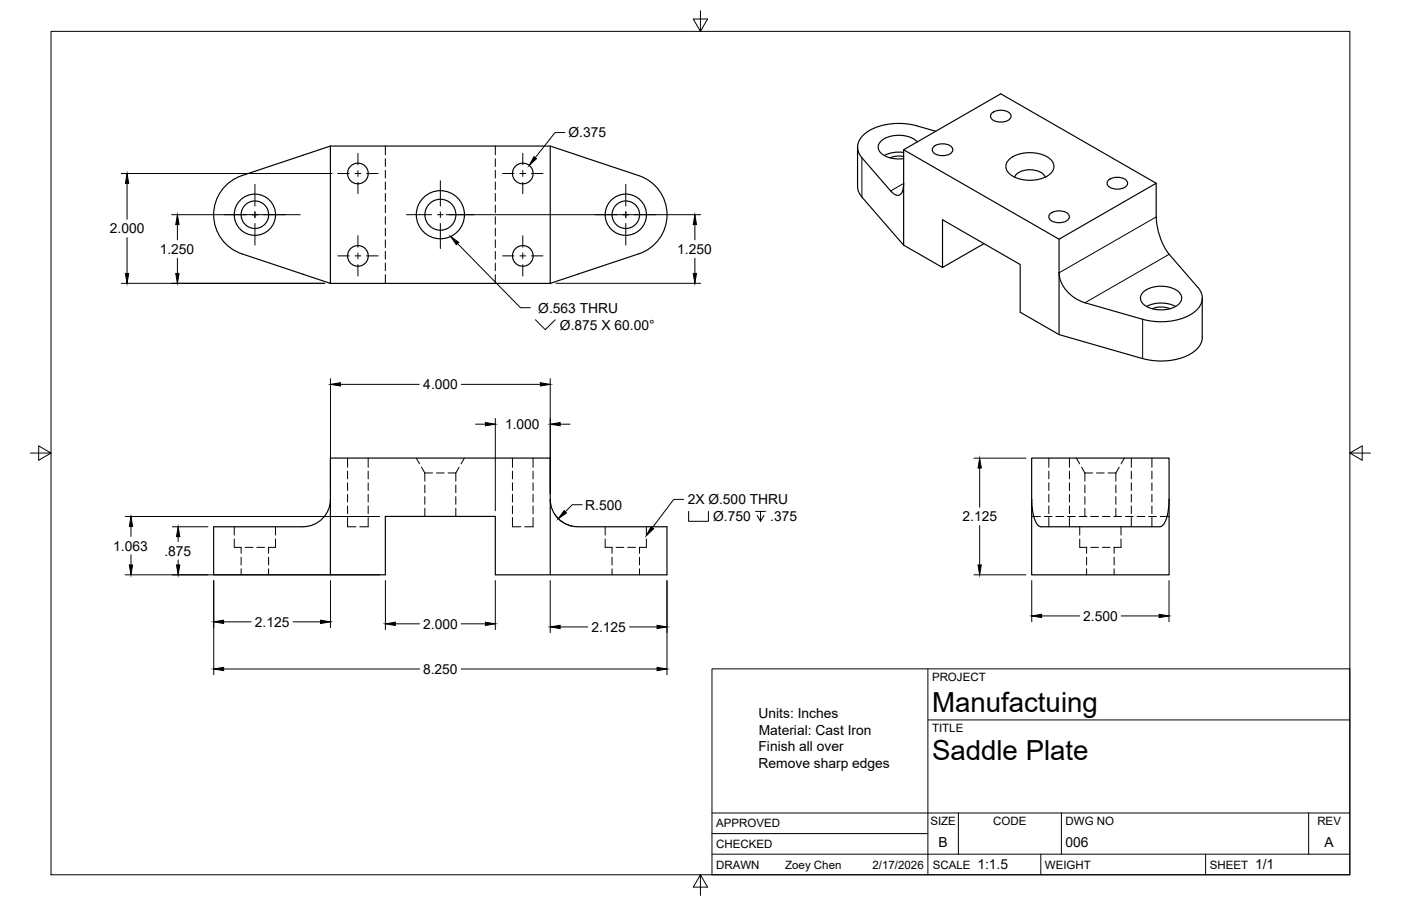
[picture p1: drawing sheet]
<svg xmlns="http://www.w3.org/2000/svg" width="432mm" height="279mm" viewBox="0 0 432 279" stroke-linecap="round" stroke-linejoin="round" font-family="sans-serif">
<!-- layer: Visible -->
<g fill="none" stroke="#000" stroke-width=".36">
<path d="M305.7 34.9a4.4 4.4 0 0 1 5.8 .3 1.56 1.56 0 0 1-1.4 2.2 4.3 4.3 0 0 1-4.7-1 1.19 1.19 0 0 1 .3-1.5zM69.4 57.4a12.7 12.7 0 0 1 5.1-3.2l27.3-9.2v42.4l-27.3-9.1a12.7 12.7 0 0 1-5.1-20.9zM101.8 45h67.8M196.9 54.2l-27.3-9.2v42.4M196.9 54.2a12.7 12.7 0 0 1 8.7 12 12.7 12.7 0 0 1-8.7 12.1M264.3 45.4v12.6l.6 1.7 .7 1M278.5 46.2l47.9 27.6M278.5 47a9.9 9.9 0 0 0-6 1M278.5 48.3l-1.9-.2-2.3 .6M282.7 43.8a9.1 9.1 0 0 0-11.2-.2 2.65 2.65 0 0 0 1.2 4.4l2.6 .9h3.2M287.8 45.2a4.4 4.4 0 0 1 5.7 .4 1.56 1.56 0 0 1-1.3 2.1 4.3 4.3 0 0 1-4.7-.9 1.19 1.19 0 0 1 .3-1.6zM288.4 40.5a38.6 38.6 0 0 0-9.5-2.4 16.4 16.4 0 0 0-13.4 4.1 4.6 4.6 0 0 0 .1 6.4l8.9 10.3a2.57 2.57 0 0 0 2.8 1.2 3.7 3.7 0 0 0 1.2-3.5"/>
<path d="M310.8 49.4a10.5 10.5 0 0 1 13.3 0 3.1 3.1 0 0 1-1.4 5 10.9 10.9 0 0 1-11.9-1.2 2.72 2.72 0 0 1 0-3.8zM312.7 54.6a5 5 0 0 1 5.6-2.2l2.2 .6a2.88 2.88 0 0 1 1.6 1.6M341.7 55.5a4.4 4.4 0 0 1 5.7 .4 1.56 1.56 0 0 1-1.4 2.2 4.3 4.3 0 0 1-4.6-1 1.19 1.19 0 0 1 .3-1.6zM356.3 56.5l-47.9-27.6-29.9 17.3v29.4M196.9 78.3l-27.3 9.1M265.6 60.8l12.9 14.8 12 6.9M303.3 75.1l-12.8 7.4v-14.7l23.9 13.8v14.7l12 6.9 25.8 7.4a19.4 19.4 0 0 0 16.1-2.4l.7-.6a5.2 5.2 0 0 0 1.6-3.6l-.1-12.1M323.7 65.9a4.4 4.4 0 0 1 5.7 .4 1.56 1.56 0 0 1-1.3 2.1 4.3 4.3 0 0 1-4.7-1 1.19 1.19 0 0 1 .3-1.5zM326.4 73.8l29.9-17.3 .1 10.4a20.6 20.6 0 0 0 3.9 11.5l8.9 10.2a5 5 0 0 1-1.4 7.9 19.4 19.4 0 0 1-15.6 2l-17.8-5.1a10.8 10.8 0 0 1-8-9.3zM101.8 87.4h67.8M326.4 84.1v19.1M352.6 89.8a9.2 9.2 0 0 1 11 .6 2.6 2.6 0 0 1-1.2 4.1 9.2 9.2 0 0 1-10.3-1.1 2.42 2.42 0 0 1 .5-3.6z"/>
<path d="M353.4 94.5a10 10 0 0 1 8.9 0M355.2 95.2a6.8 6.8 0 0 1 5.4 0M101.9 154a8.5 8.5 0 0 1-8.5 8.4l-27.6 .1v14.8h53v-18h33.9v18h52.9v-14.8h-27.5a8.5 8.5 0 0 1-8.5-8.5M318 154v-12.7h42.3v12.7M318 154v23.3h42.3v-23.3M318 154a13.2 13.2 0 0 0 1.9 8l.9 .4M360.3 154a13.2 13.2 0 0 1-1.9 8l-.9 .4-36.7 .1M101.8 177.3v-36h67.8v36"/>
<circle cx="110.3" cy="53.5" r="3.2"/>
<circle cx="161.1" cy="53.5" r="3.2"/>
<circle cx="78.6" cy="66.2" r="4.2"/>
<circle cx="78.6" cy="66.2" r="6.4"/>
<circle cx="110.3" cy="78.9" r="3.2"/>
<circle cx="135.7" cy="66.2" r="4.8"/>
<circle cx="135.7" cy="66.2" r="7.4"/>
<circle cx="161.1" cy="78.9" r="3.2"/>
<circle cx="192.9" cy="66.2" r="4.2"/>
<circle cx="192.9" cy="66.2" r="6.4"/>
</g>
<!-- layer: Hidden -->
<g fill="none" stroke="#000" stroke-width=".31">
<path d="M118.8 45v2.8M118.8 49v2.3M118.8 52.5v2.4M118.8 56.1v2.4M118.8 59.7v2.4M152.7 45v2.8M152.7 49v2.3M152.7 52.5v2.4M152.7 56.1v2.4M152.7 59.7v2.4M118.8 63.2v2.4M118.8 66.8v2.4"/>
<path d="M118.8 70.4v2.4M118.8 74v2.3M118.8 77.5v2.4M152.7 63.2v2.4M152.7 66.8v2.4M152.7 70.4v2.4M152.7 74v2.3M152.7 77.5v2.4M118.8 81.1v2.4M118.8 84.7v2.7M152.7 81.1v2.4M152.7 84.7v2.7"/>
<path d="M107.1 159.6v2.9h2.6M107.1 141.3v2.8M107.1 145.3v2.4M107.1 148.9v2.4M107.1 152.4v2.4M107.1 156v2.4M113.5 159.6v2.9h-2.6M113.5 141.3v2.8M113.5 145.3v2.4M113.5 148.9v2.4M113.5 152.4v2.4M113.5 156v2.4"/>
<path d="M128.3 141.3l1 1.7M129.9 144.1l1 1.8M130.9 145.9h2.4M130.9 145.9v2.5M130.9 149.6v2.4M130.9 153.2v2.3M130.9 156.7v2.6M134.5 145.9h2.4M138.1 145.9h2.4M140.5 145.9v2.5M140.5 149.6v2.4M140.5 153.2v2.3"/>
<path d="M140.5 156.7v2.6M141.5 144.1l-1 1.8M143.1 141.3l-1 1.7M157.9 159.6v2.9h2.6M157.9 141.3v2.8M157.9 145.3v2.4M157.9 148.9v2.4M157.9 152.4v2.4M157.9 156v2.4M164.3 159.6v2.9h-2.6M164.3 141.3v2.8M164.3 145.3v2.4"/>
<path d="M164.3 148.9v2.4M164.3 152.4v2.4M164.3 156v2.4M318 159.3h2.7M321.9 159.3h2.4M323.3 141.3v2.8M323.3 145.3v2.4M323.3 148.9v2.4M323.3 152.4v2.4M323.3 156v2.4M323.3 159.6v2.9M325.4 159.3h2.4"/>
<path d="M329 159.3h2.4M329.6 141.3v2.8M329.6 145.3v2.4M329.6 148.9v2.4M329.6 152.4v2.4M329.6 156v2.4M329.6 159.6v2.9M331.7 141.3l1.1 1.7M332.6 159.3h2.4M333.4 144.1l1 1.8M334.4 145.9h2.4M334.4 145.9v2.5"/>
<path d="M334.4 149.6v2.4M334.4 153.2v2.3M334.4 156.7v2.6M336.2 159.3h2.3M337.9 145.9h2.4M339.7 159.3h2.4M341.5 145.9h2.4M343.3 159.3h2.4M343.9 145.9v2.5M343.9 149.6v2.4M343.9 153.2v2.3M343.9 156.7v2.6"/>
<path d="M344.9 144.1l-1 1.8M346.6 141.3l-1.1 1.7M346.9 159.3h2.4M348.7 141.3v2.8M348.7 145.3v2.4M348.7 148.9v2.4M348.7 152.4v2.4M348.7 156v2.4M348.7 159.6v2.9M350.5 159.3h2.3M354 159.3h2.4M355 141.3v2.8"/>
<path d="M355 145.3v2.4M355 148.9v2.4M355 152.4v2.4M355 156v2.4M355 159.6v2.9M357.6 159.3h2.7M72.2 166.2v2.6h2.2M72.2 162.5v2.5M74.3 168.8v1.8M74.3 171.9v2.3M74.3 175.4v1.9M75.6 168.8h2.4"/>
<path d="M79.1 168.8h2.4M82.8 171.9v2.3M82.8 175.4v1.9M84.9 166.2v2.6h-2.2l.1 1.8M84.9 162.5v2.5M186.5 166.2v2.6h2.2M186.5 162.5v2.5M188.6 168.8v1.8M188.6 171.9v2.3M188.6 175.4v1.9M189.9 168.8h2.4M193.5 168.8h2.4"/>
<path d="M197.1 168.8v1.8M197.1 171.9v2.3M197.1 175.4v1.9M199.2 166.2v2.6h-2.2M199.2 162.5v2.5M332.8 166.2v2.6h2.2M332.8 162.5v2.5M334.9 168.8v1.8M334.9 171.9v2.3M334.9 175.4v1.9M336.2 168.8h2.3M339.7 168.8h2.4"/>
<path d="M343.4 168.8v1.8M343.4 171.9v2.3M343.4 175.4v1.9M345.5 166.2v2.6h-2.2M345.5 162.5v2.5"/>
</g>
<!-- layer: Visible Narrow -->
<path d="M265.6 48.6v12.2M278.5 56.6l-4 2.3M356.3 66.9l-29.9 17.2M360.3 78.4l-25.9 15M352.2 98.5v12.1" fill="none" stroke="#000" stroke-width=".31"/>
<!-- layer: Border -->
<path d="M15.7 9.7h400.3v260.1h-400.3zM215.9 3.3v6.4l-2.2-3.8h4.4l-2.2 3.8M9.4 139.7h6.3l-3.8-2.2v4.4l3.8-2.2M416 139.7l3.8 2.2v-4.4l-3.8 2.2h6.4M215.9 269.8l2.2 3.8h-4.4l2.2-3.8v6.3" fill="none" stroke="#000" stroke-width=".31"/>
<!-- layer: Titleblock -->
<path d="M219.4 206.3h196.6v63.5h-196.6zM286 206.3v63.5M286 222h130M219.4 257.1h66.6M219.4 250.7h196.6M295.4 250.7v12.7M327.1 250.7v12.7M403.3 250.7v12.7M219.4 263.4h196.6M320.8 263.4v6.4M371.6 263.4v6.4" fill="none" stroke="#000" stroke-width=".31"/>
<!-- layer: Smart Centers -->
<g fill="none" stroke="#000" stroke-width=".31">
<path d="M78.6 56.8v6.7M104.1 53.5h3.5M109.4 53.5h1.8M110.3 47.3v3.5M110.3 52.6v1.8M110.3 56.2v3.5M113 53.5h3.5M135.7 55.8v7.7M154.9 53.5h3.5M160.2 53.5h1.8M161.1 47.3v3.5M161.1 52.6v1.8"/>
<path d="M161.1 56.2v3.5M163.8 53.5h3.5M192.9 56.8v6.7M69.2 66.2h6.7M77.7 66.2h1.8M78.6 65.3v1.8M78.6 68.9v6.7M81.3 66.2h6.7M104.1 78.9h3.5M109.4 78.9h1.8M110.3 72.7v3.5M110.3 78v1.8"/>
<path d="M113 78.9h3.5M125.3 66.2h7.7M134.8 66.2h1.8M135.7 65.3v1.8M135.7 68.9v7.8M138.4 66.2h7.8M154.9 78.9h3.5M160.2 78.9h1.8M161.1 72.7v3.5M161.1 78v1.8M163.8 78.9h3.5M183.5 66.2h6.7"/>
<path d="M192 66.2h1.8M192.9 65.3v1.8M192.9 68.9v6.7M195.5 66.2h6.8M110.3 81.6v3.5M161.1 81.6v3.5"/>
</g>
<!-- layer: FD_Dimensions -->
<g fill="none" stroke="#000" stroke-width=".31">
<path d="M37.4 53.5h64.9M39.2 56.6v11M174.1 40.9h-3l-6.1 7.7M39.2 73.3v11M52.9 66.2h39.6M54.7 69.3v4.7M54.7 79.6v4.7M137.5 66.2h78.4M214.2 69.3v4.7M214.2 79.6v4.7M37.4 87.4h62.7M171.4 87.4h44.5"/>
<path d="M101.9 116.8v35.4M104.9 118.5h24.3M142.2 118.5h24.3M169.6 116.8v35.4M146.6 130.8h3M152.7 129.1v28.4M172.6 130.8h3.1M38.6 159.3h78.4M171 158.6a8.5 8.5 0 0 0 5.3 3.6M179.4 155.7h-3l-2.2 2.1M300.2 141.3h16M301.9 144.3v12.1"/>
<path d="M38.6 177.3h78.4M40.4 162.3v3.1M40.4 171.1v3.1M53.1 162.5h11M54.9 165.5v1.5M54.9 172.7v1.5M65.9 179v29.1M101.9 179v14.5M118.8 179v15.2M152.7 179v15.2M169.6 179v16.1M205.6 179v29.1"/>
<path d="M300.2 177.3h16M301.9 162.1v12.1M318 179v12.7M360.3 179v12.7M68.9 191.8h8.5M90.3 191.8h8.5M121.8 192.4h7.5M142.2 192.4h7.4M172.6 193.3h8.5M194 193.3h8.5M321 189.9h11.7M345.6 189.9h11.7"/>
<path d="M68.9 206.3h60.4M142.1 206.3h60.4"/>
</g>
<g fill="#000" stroke="#000" stroke-width=".31">
<path d="M39.2 53.5l.5 3.1h-1zM164.6 48.3l.8 .6-2.3 2.1zM54.7 66.2l.5 3.1h-1zM214.2 66.2l.5 3.1h-1zM38.7 84.3h1l-.5 3.1zM54.2 84.3h1l-.5 3.1zM213.7 84.3h1l-.5 3.1zM101.9 118.5l3-.5v1zM166.5 118l3.1 .5-3.1 .5zM149.6 130.3l3.1 .5-3.1 .5zM169.6 130.8l3-.5v1zM173.9 157.5l.7 .7-2.5 1.8z"/>
<path d="M301.9 141.3l.6 3h-1.1zM39.9 174.2h1l-.5 3.1zM40.4 159.3l.5 3h-1zM54.4 174.2h1l-.5 3.1zM54.9 162.5l.5 3h-1zM301.4 174.2h1.1l-.6 3.1zM65.9 191.8l3-.5v1zM98.8 191.3l3.1 .5-3.1 .5zM118.8 192.4l3-.5v1zM149.6 191.9l3.1 .5-3.1 .5zM169.6 193.3l3-.5v1zM202.5 192.8l3.1 .5-3.1 .5z"/>
<path d="M318 189.9l3-.5v1.1zM357.3 189.4l3 .5-3 .6zM65.9 206.3l3-.5v1zM202.5 205.8l3.1 .5-3.1 .5z"/>
</g>
<!-- layer: Hole Notes -->
<path d="M141 75.1l19.4 19.8h3M165 98.6l3.1 3.1 3-3.1M210.7 154h-3.1l-6.6 8.8M212.2 157.7v3.1h6.1v-3.1M232.9 157.7h3M234.4 157.7v3.1l-1-1.9M235.5 158.9l-1.1 1.9" fill="none" stroke="#000" stroke-width=".31"/>
<path d="M138.9 72.9l2.5 1.8-.7 .8zM200.6 162.5l.8 .6-2.2 2.1z" fill="#000" stroke="#000" stroke-width=".31"/>
<g font-size="8.5">
<text x="287.3" y="219.5">Manufactuing</text>
<text x="287.3" y="234.5">Saddle Plate</text>
</g>
<g font-size="4.3">
<text x="175.2" y="42.3">Ø.375</text>
<text x="33.9" y="71.9">2.000</text>
<text x="49.2" y="78.3">1.250</text>
<text x="208.7" y="78.3">1.250</text>
<text x="165.9" y="96.5">Ø.563 THRU</text>
<text x="172.6" y="101.7">Ø.875 X 60.00°</text>
<text x="130.5" y="120">4.000</text>
<text x="155.7" y="132.3">1.000</text>
<text x="212" y="155.6">2X Ø.500 THRU</text>
<text x="180.4" y="157.2">R.500</text>
<text x="219.8" y="160.8">Ø.750</text>
<text x="237.4" y="160.8">.375</text>
<text x="296.7" y="160.8">2.125</text>
<text x="34.9" y="169.8">1.063</text>
<text x="50.7" y="171.4">.875</text>
<text x="333.9" y="191.5">2.500</text>
<text x="78.5" y="193.3">2.125</text>
<text x="130.4" y="193.9">2.000</text>
<text x="182.3" y="194.8">2.125</text>
<text x="130.4" y="207.8">8.250</text>
<text x="233.8" y="221.5">Units: Inches</text>
<text x="233.8" y="226.7">Material: Cast Iron</text>
<text x="233.8" y="231.7">Finish all over</text>
<text x="233.8" y="236.8">Remove sharp edges</text>
<text x="289.3" y="261.2">B</text>
<text x="328.4" y="261.2">006</text>
<text x="408.2" y="261.2">A</text>
<text x="301.2" y="268.1">1:1.5</text>
<text x="386.8" y="268.1">1/1</text>
</g>
<g font-size="3.5">
<text x="287.3" y="210.1">PROJECT</text>
<text x="287.3" y="225.8">TITLE</text>
<text x="220.7" y="255.2">APPROVED</text>
<text x="286.7" y="254.5">SIZE</text>
<text x="306.1" y="254.5">CODE</text>
<text x="328.4" y="254.5">DWG NO</text>
<text x="406" y="254.5">REV</text>
<text x="220.7" y="261.5">CHECKED</text>
<text x="220.7" y="267.9">DRAWN</text>
<text x="242" y="267.9">Zoey Chen</text>
<text x="268.9" y="267.9">2/17/2026</text>
<text x="287.5" y="267.9">SCALE</text>
<text x="322.1" y="267.9">WEIGHT</text>
<text x="372.9" y="267.9">SHEET</text>
</g>
</svg>
